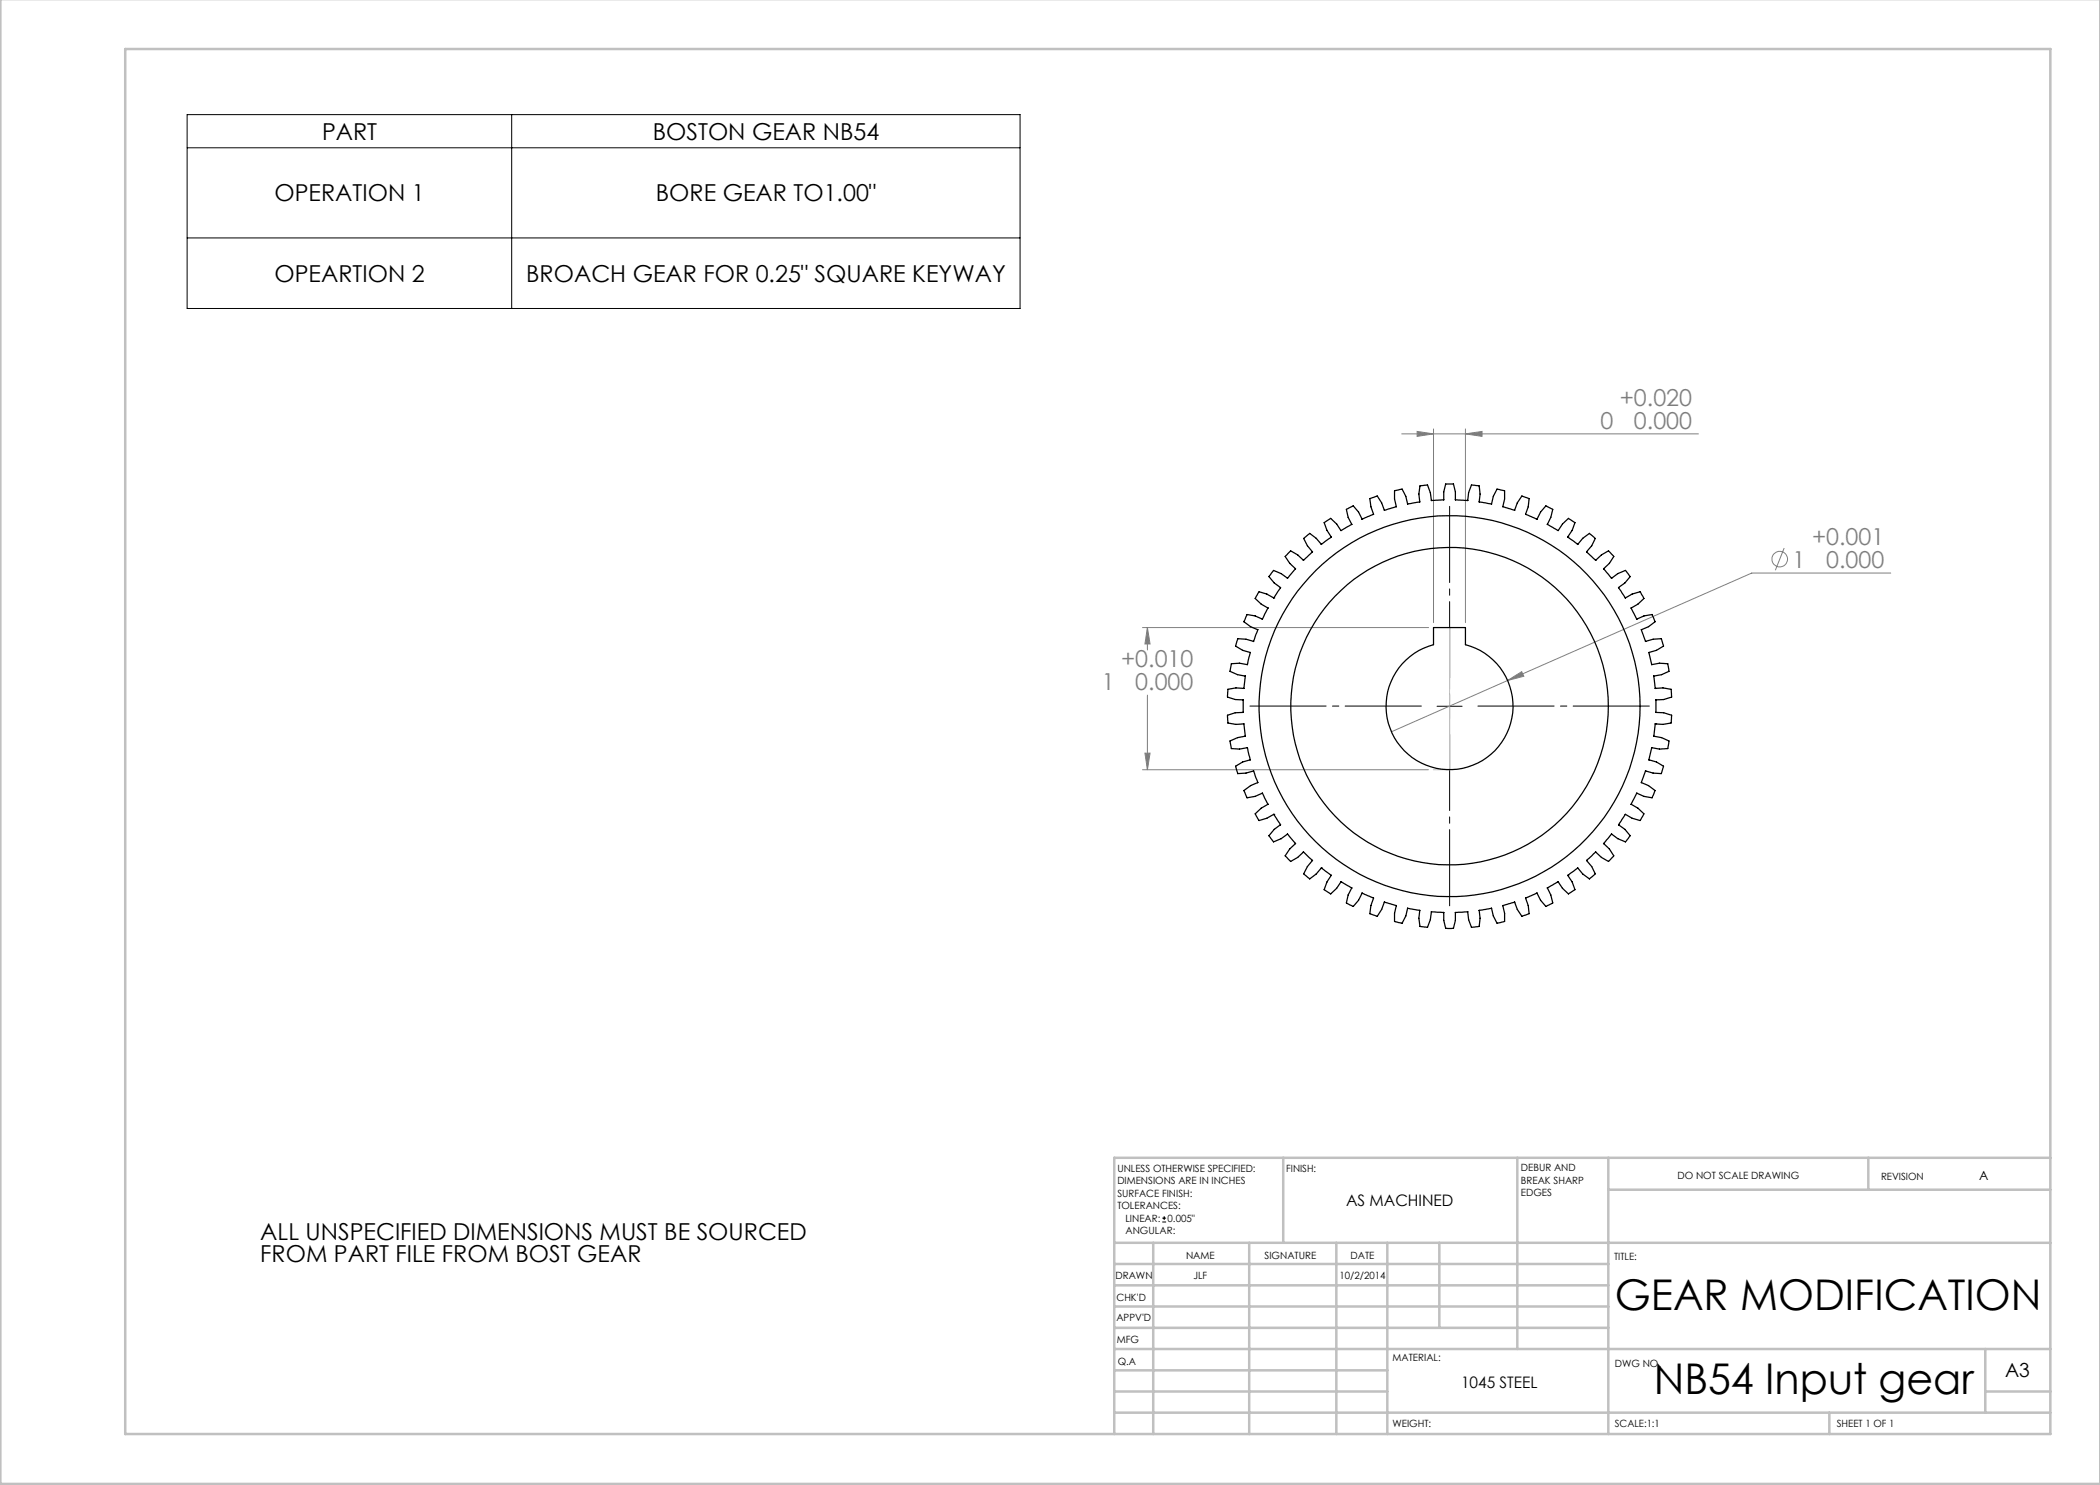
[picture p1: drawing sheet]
<svg xmlns="http://www.w3.org/2000/svg" width="420mm" height="297mm" viewBox="0 0 420 297" stroke-linecap="round" stroke-linejoin="round" font-family="sans-serif">
<g fill="none" stroke="#808080" stroke-width=".2">
<path d="M280.4 86.8h59.3M283.4 86.3l3.3 .5-3.3 .5zM286.7 85.8v38.7M293.1 86.8l3.3-.5v1zM293.1 85.8v38.7M356.8 109.6l-1.7 4.4M378.1 114.6h-27.8l-48.8 21.5M228.5 125.5h57.2M229.5 125.5v4.5M229.5 139v14.9M229.5 125.5l.5 3.3h-1zM301.5 136.1l2.8-1.8 .5 1z"/>
<path d="M301.5 136.1l-23.2 10.3M228.5 153.9h57.2M229 150.6h1l-.5 3.3z"/>
<circle cx="356" cy="111.8" r="1.55"/>
</g>
<path d="M37.4 22.9h166.6v38.8h-166.6zM37.4 29.6h166.6M102.3 22.9v38.8M37.4 47.6h166.6M289.9 138.7v5M287.4 141.2h5M232.4 244.4h.8M232.4 243.6h.8M232.8 243.2v.8" fill="none" stroke="#000" stroke-width=".2"/>
<path d="M289.9 136.2v-35.6M284.9 141.2h-35.6M289.9 146.2v35.6M294.9 141.2h35.6" fill="none" stroke="#000" stroke-width=".2" stroke-dasharray="15.2 1.3 1.3 1.3" stroke-dashoffset="-.7"/>
<path d="M289.9 125.5v28.4" fill="none" stroke="#c0c0c0" stroke-width=".2" stroke-dasharray="15.2 1.3 1.3 1.3" stroke-dashoffset="2.9"/>
<path d="M289.9 125.5v28.4h-3.2" fill="none" stroke="#c0c0c0" stroke-width=".2"/>
<g fill="none" stroke="#c0c0c0" stroke-width=".5">
<path d="M.1 -.1v296.9h419.9M25 9.8h385.1v277h-385.1zM256.6 231.6v17M303.5 231.6v38.2M321.7 231.6v55.2M321.7 237.9h88.4M373.7 231.6v6.3M410.1 231.6h-187.3v55.2M222.8 248.6h187.3M222.8 257.1h98.9M222.8 252.8h98.9M230.6 248.6v38.2"/>
<path d="M249.8 248.6v38.2M267.3 248.6v38.2M277.5 248.6v38.2M287.9 248.6v17M222.8 265.6h98.9M222.8 261.3h98.9M222.8 278.3h54.7M222.8 274.1h54.7M222.8 269.8h187.3M397.1 278.3h13M397.1 269.8v12.7M222.8 282.5h187.3"/>
<path d="M365.9 282.5v4.3"/>
</g>
<g fill="#808080">
<path d="M229 150.6h1l-.5 3.3zM229.5 125.5l.5 3.3h-1z"/>
<path d="M301.5 136.1l3.3-.8-.5-1zM293.1 86.8l3.3-.5v1zM283.4 86.3l3.3 .5-3.3 .5z"/>
</g>
<g fill="none" stroke="#000" stroke-width=".25">
<path d="M288.7 99.9v.1M288.7 99.9v-1.5l.4-1.6h1.6l.4 1.6v1.5M288.7 100l-2.4 .1M291.1 99.9v.1M291.1 100l2.4 .1M254.7 119.6l-1.3-.8-1.6-.4-.3 .4-.5 .9 1.2 1.1 1.4 .8M254.7 119.6h.1M257.5 115.6l-1.3-.9-1.5-.6-.8 1-.1 .2 1 1.3 1.3 .9-1.4 2.1M257.5 115.6v.1M259.1 113.7h.1M259.1 113.8l-1.6 1.9M268.2 106.1l-.9-1.3-1.2-1.1-1.3 .8 .6 1.6 .9 1.3-.3 .2-1.7 1.3-1.1-1.2-1.3-1-1.2 1a7.8 7.8 0 0 0 1.8 2.7l-1.8 1.7-1.2-1.1-1.4-.8-1.1 1.1 1 1.4 1.1 1"/>
<path d="M268.2 106.1h.1M274.7 102.9l-2.3 1-.7-1.5-1-1.2-.9 .4-.5 .3 .3 1.6 .8 1.4-2.2 1.2M274.7 102.8v.1M281.5 100.8l-.3-1.5-.8-1.5-1.3 .3-.2 .1v1.6l.4 1.5-2.4 .8-.6-1.5-.9-1.4-1.4 .5 .2 1.6 .5 1.5M281.5 100.8h.1M286.3 100.1l-.2-1.6-.6-1.5-1.1 .1-.4 .1-.2 1.6 .2 1.6-2.5 .4M286.3 100.1h.1M293.5 100.1h.1M293.5 100.1l.2-1.6 .6-1.5 1.2 .1 .3 .1 .2 1.6-.2 1.6 2.5 .4M298.3 100.8h.1M298.3 100.8l.4-1.5 .7-1.5 1.5 .4v1.6l-.3 1.5 2 .7 .3 .1 .6-1.5 .9-1.4 1.4 .5-.2 1.6-.5 1.5M305.1 102.8v.1"/>
<path d="M305.1 102.9l2.3 1 .7-1.5 1.1-1.2 1.2 .6 .2 .1-.4 1.6-.7 1.4 2.1 1.2 .9-1.3 1.2-1.1 1.3 .8-.6 1.6-.9 1.3M313.5 107.4h.1M313.5 107.4l2 1.5 1-1.2 1.4-1 .6 .5 .6 .5-.8 1.4-1 1.3 1.8 1.7 1.2-1.1 1.4-.8 1.1 1.1-.9 1.4-1.2 1.1 1.6 1.9a6 6 0 0 1 2.8-1.6l.9 1.2-1 1.3-1.3 .9 1.3 2.1 1.4-.8 1.6-.4 .8 1.3-1.2 1.1-1.4 .8 .3 .6 .8 1.6 1.5-.6 1.6-.3 .6 1.5-1.3 .9-1.4 .6 .8 2.4 1.5-.5 1.6-.1 .5 1.3v.2l-1.4 .9-1.5 .4M249 135.2h.1M249.1 135.2l-.3 2.5-1.6-.1-1.6 .3-.1 1.1v.4l1.6 .5 1.5 .1v2.5l-1.5 .1-1.6 .4v.4l.1 1.2 1.6 .3 1.6-.1 .3 2.4M251.5 125.9h.1M251.6 125.9l-.9 2.4-1.5-.5-1.7-.1-.2 1-.2 .5 1.4 .9 1.5 .4-.5 2.4-1.6-.3-1.6 .1-.3 1.6 1.5 .6 1.5 .3M253.6 121.6h.1M253.6 121.6l-1.1 2.2-1.5-.6-1.6-.3-.2 .4-.4 1.1 1.3 .9 1.4 .6M286.7 125.5h6.4v3.4a12.7 12.7 0 0 1 7.2 19.6 12.7 12.7 0 0 1-20.8 0 12.7 12.7 0 0 1 7.2-19.6zM329.8 130.5h.1M329.8 130.5l.5 2.4 1.6-.3 1.7 .1 .2 1.6-1.5 .6-1.5 .3"/>
<path d="M330.7 135.2h.1M330.7 135.2l.3 2.5M331 137.7h.1M331 137.7l1.6-.1 1.6 .3 .1 1.3v.2l-1.6 .5-1.5 .1v2.5l1.5 .1 1.6 .4-.1 1.6-1.6 .3-1.6-.1M249 147.2l-1.5 .3-1.5 .7 .3 1.5 1.6 .1 1.6-.3 .4 1.8 .1 .7-1.5 .4-1.4 .8 .2 .6 .2 .9 1.7-.1 1.5-.4 .9 2.3M249 147.2h.1M251.5 156.5l-1.4 .6-1.3 1 .4 1.1 .2 .4 1.6-.3 1.5-.7 1.1 2.3M251.5 156.5h.1M329.8 152h.1M329.8 152l1.5 .4 1.4 .8-.5 1.5-1.6-.1-1.5-.4-.8 2.3 1.4 .6 1.3 1-.6 1.5-1.6-.3-1.5-.7-1.1 2.3 1.4 .7 1.2 1.2-.2 .3-.6 1-1.6-.4-1.4-.8-1.3 2.1M330.7 147.2h.1M330.8 147.2l1.5 .3 1.5 .7-.2 1.5-1.7 .1-1.6-.3-.5 2.5"/>
<path d="M331 144.8h.1M331 144.8l-.3 2.4M253.6 160.9l-1.4 .7-1.2 1.2 .5 .8 .3 .5 1.6-.4 1.3-.8M253.6 160.9h.1M254.7 162.9h.1M254.7 162.9l1.4 2.1M256.1 165l-1.3 .9-1 1.2 .9 1.3 1.5-.7 1.3-.9 1.6 1.9-1.1 1.1-1 1.4 1.1 1.1 1.4-.8 1.2-1.1 1.8 1.7a7.8 7.8 0 0 0-1.8 2.7l1.2 1 1.3-1 1.1-1.2M256.1 165h.1M264.3 173.6l2 1.5-.9 1.3-.6 1.5 .7 .5 .6 .4 1.2-1.1 .9-1.3 2.2 1.2M264.3 173.6h.1M270.3 177.6l-.7 1.4-.3 1.6 1.4 .7 1-1.2 .7-1.5 2.3 1-.5 1.5-.2 1.6 1.4 .6 .9-1.4 .6-1.5 2.4 .7-.4 1.6v1.6l.2 .1 1.3 .2 .8-1.4 .3-1.6 2.5 .5-.2 1.6 .2 1.6 1.5 .2 .6-1.6 .2-1.6 2.4 .2M270.4 177.6h.1"/>
<path d="M313.5 175.1h.1M313.5 175.1l.9 1.3 .6 1.5-1.3 .9-1.2-1.1-.9-1.3-.8 .4-1.3 .8 .7 1.4 .4 1.6-1.4 .7-1.1-1.2-.7-1.5-2.3 1 .5 1.5 .2 1.6-1.4 .6-.9-1.4-.6-1.5-2.3 .7 .3 1.6v1.6l-1.5 .3-.7-1.4-.4-1.6-2.5 .5 .2 1.6-.2 1.6-1.5 .2-.6-1.6-.2-1.6-2.4 .2M317.3 172.1h.1M317.3 172.1l1 1.2 .8 1.5-1.2 1-1.4-1-.9-1.2-2.1 1.5M323.7 165h.1M323.7 165l1.3 .9 1 1.2-.9 1.3a6 6 0 0 1-2.8-1.6l-1.6 1.9 1.2 1.1 .9 1.4-.7 .7-.4 .4-1.4-.8-1.2-1.1-1.8 1.7M288.7 182.5v1.6l.4 1.6h.4h1.2l.4-1.6v-1.6M288.7 182.5h.1M291.1 182.5h.1"/>
<circle cx="289.9" cy="141.2" r="38.1"/>
<circle cx="289.9" cy="141.2" r="31.7"/>
</g>
<g font-size="8.5">
<text x="322.9" y="262.1">GEAR MODIFICATION</text>
<text x="330.8" y="278.9">NB54 Input gear</text>
</g>
<g font-size="4.7">
<text x="64.4" y="27.9">PART</text>
<text x="130.6" y="27.9">BOSTON GEAR NB54</text>
<text x="54.9" y="40.2">OPERATION 1</text>
<text x="131.2" y="40.2">BORE GEAR TO1.00&quot;</text>
<text x="54.9" y="56.3">OPEARTION 2</text>
<text x="105.3" y="56.3">BROACH GEAR FOR 0.25&quot; SQUARE KEYWAY</text>
<text x="52.1" y="247.9">ALL UNSPECIFIED DIMENSIONS MUST BE SOURCED</text>
<text x="52.1" y="252.5">FROM PART FILE FROM BOST GEAR</text>
</g>
<g font-size="4.7" fill="#808080">
<text x="324" y="81.2">+0.020</text>
<text x="320.1" y="85.7">0</text>
<text x="326.8" y="85.8">0.000</text>
<text x="358.5" y="113.5">1</text>
<text x="362.4" y="109.1">+0.001</text>
<text x="365.2" y="113.6">0.000</text>
<text x="220.3" y="138">1</text>
<text x="224.2" y="133.5">+0.010</text>
<text x="227.1" y="138">0.000</text>
</g>
<text font-size="3.9" x="401" y="275.4">A3</text>
<g font-size="3.2">
<text x="269.2" y="241.2">AS MACHINED</text>
<text x="292.2" y="277.7">1045 STEEL</text>
</g>
<text font-size="2.5" x="395.8" y="235.9">A</text>
<g font-size="2">
<text x="223.5" y="234.4">UNLESS OTHERWISE SPECIFIED:</text>
<text x="223.5" y="236.9">DIMENSIONS ARE IN INCHES</text>
<text x="223.5" y="239.4">SURFACE FINISH:</text>
<text x="257.2" y="234.4">FINISH:</text>
<text x="304.2" y="234.3">DEBUR AND</text>
<text x="304.2" y="236.8">BREAK SHARP</text>
<text x="304.2" y="239.3">EDGES</text>
<text x="335.5" y="235.8">DO NOT SCALE DRAWING</text>
<text x="376.2" y="236">REVISION</text>
<text x="223.5" y="241.9">TOLERANCES:</text>
<text x="225.1" y="244.4">LINEAR:</text>
<text x="233.5" y="244.4">0.005&quot;</text>
<text x="225.1" y="246.9">ANGULAR:</text>
<text x="237.2" y="251.8">NAME</text>
<text x="252.9" y="251.7">SIGNATURE</text>
<text x="270.1" y="251.7">DATE</text>
<text x="223.1" y="255.9">DRAWN</text>
<text x="238.7" y="255.9">JLF</text>
<text x="267.9" y="255.7">10/2/2014</text>
<text x="322.8" y="252">TITLE:</text>
<text x="223.3" y="260.1">CHK'D</text>
<text x="223.3" y="264.2">APPV'D</text>
<text x="223.3" y="268.6">MFG</text>
<text x="223.5" y="272.9">Q.A</text>
<text x="278.5" y="272.3">MATERIAL:</text>
<text x="323" y="273.4">DWG NO.</text>
<text x="278.5" y="285.3">WEIGHT:</text>
<text x="323" y="285.4">SCALE:1:1</text>
<text x="367.4" y="285.4">SHEET 1 OF 1</text>
</g>
</svg>
